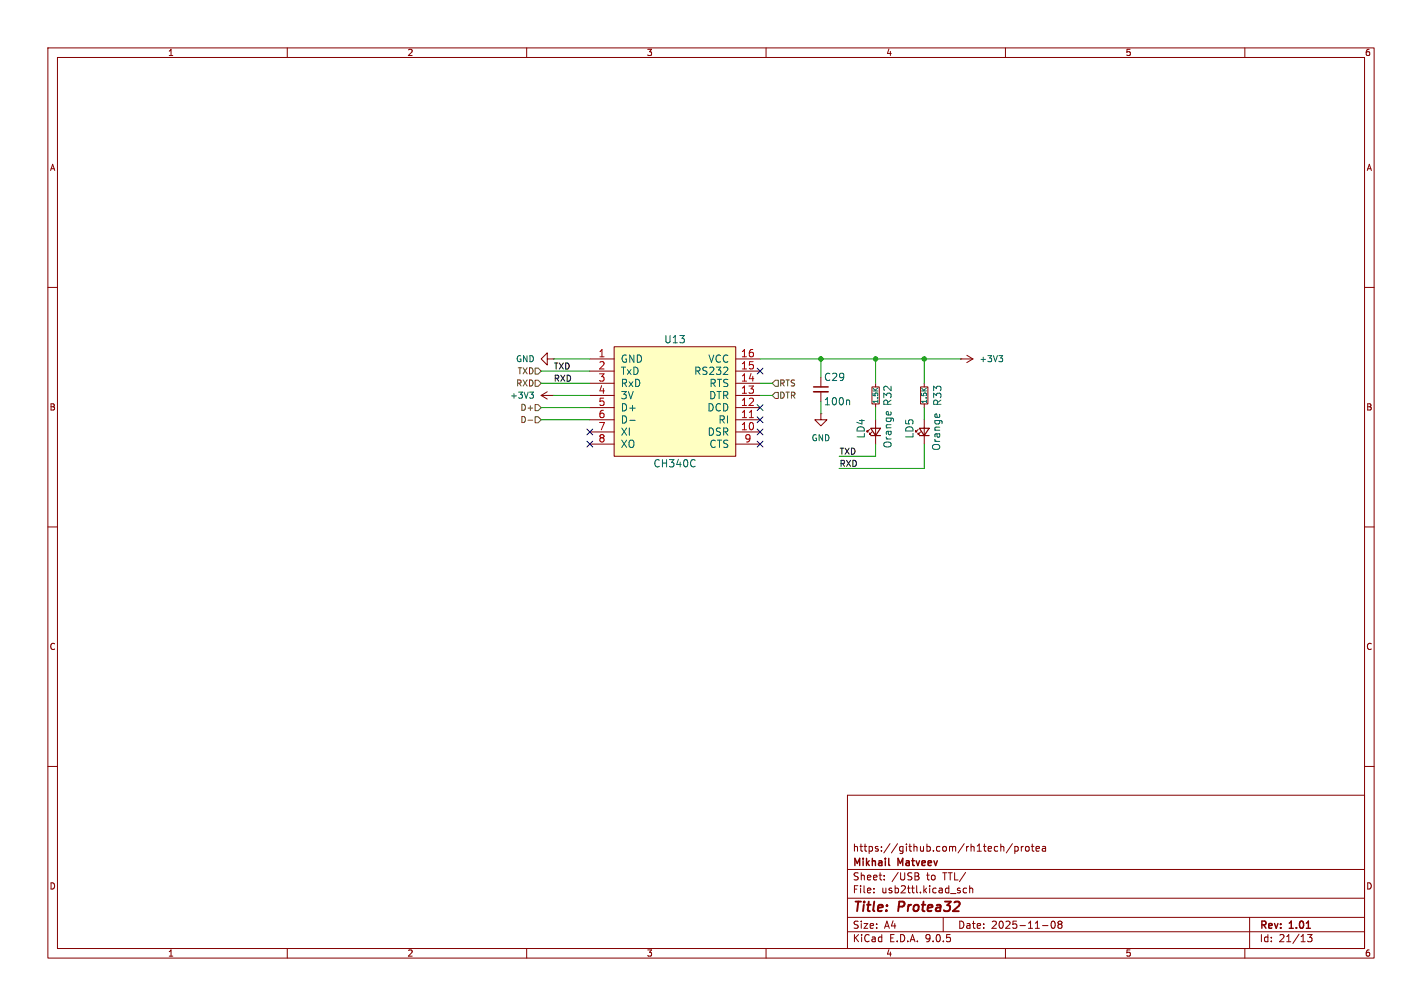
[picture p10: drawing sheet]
<svg xmlns="http://www.w3.org/2000/svg" width="297mm" height="210mm" viewBox="0 0 297 210" stroke-linecap="round" stroke-linejoin="round" font-family="sans-serif">
<g fill="none" stroke="#840000" stroke-width=".21">
<path d="M10 10h277v190h-277zM12 12h273v186h-273zM60 10v2M110 10v2M160 10v2M210 10v2M260 10v2M10 60h2M114.3 74.9v-1.2l-1.3 1.2 1.3 1.3v-1.3h1.3M115.6 74.9h.1M200.7 74.9h.1M200.7 74.9h2.5"/>
<path d="M201.9 74.2l1.3 .7M203.2 74.9l-1.3 .8M285 60h2M181.6 89.7l-.5 .5v-.3v.3h.3M182.1 90.2l-.5 .5v-.3v.3h.3M182.9 87.6v5.1M192.3 80.8h1.5v3.5h-1.5zM193 80v.8M193 84.3v.8M10 110h2M285 110h2M10 160h2"/>
<path d="M177 166h108v32h-108zM209.1 176.8h.5l.1 .9M211.5 176.1l-1.3 2M212 176.8l.4-.1 .3 .3-.2 .6h-.5M212 176.7v1.5M213.3 176.7v1M213.7 176.7l-.4 .3M214.2 176.8l.3-.1 .4 .1 .1 .6-.2 .2-.3 .1-.3-.1zM215.4 176.7h.6M215.6 176.2v1.3l.4 .2M216.4 177.2l.7-.1-.1-.3-.4-.1-.2 .2 .1 .7h.5M217.7 176.8h.6l.1 .9"/>
<path d="M218.4 177.1h-.5l-.2 .2 .2 .4 .5-.1M285 160h2M60 198v2M110 198v2M160 198v2M177 194.5h108M177 191.5h108M177 187.5h108M177 181.5h108M182.5 186.3v.1M182.5 185.5v.1M184.7 183.6v.1"/>
<path d="M184.7 182.8v.1M191.6 182.9l.4 .3-.1 .4-.2 .1M191.7 182.3l.2 .2-.2 .3M197 191.5v3M201.9 185.5l-.4-.1-.3 .3 .1 .6h.6M202.5 185.5l.2-.1 .4 .1 .1 .9M202.5 184.9v1.5M210 198v2M217.7 193.2h1.2M219.7 192.4l.2-.1a.8 .8 0 0 1 .5 .7 .8 .8 0 0 1-.5 .8l-.2-.1-.2-.5zM221.2 192.9l-.2-.2 .2-.4 .5 .1 .1 .2-.3 .3M221.2 192.9l-.2 .3v.5l.2 .1 .5-.1 .1-.2-.1-.4-.2-.2"/>
<path d="M221.2 192.9h.3M260 198v2M261 191.5v6.5M273.1 195.1h.9l-.5 .6 .5 .1v.7l-.3 .1-.6-.1"/>
</g>
<path d="M185.6 180.5l.2 .2" fill="none" stroke="#840000" stroke-width=".3"/>
<path d="M181.9 89.4h2l-1 1.5zM181.9 90.9h2" fill="none" stroke="#840000" stroke-width=".25"/>
<path d="M208.6 74.2h.8l-.4 .5M209.2 74.7l.2 .3v.3l-.2 .2M185.2 86l.3-.1 .1 .7" fill="none" stroke="#006464" stroke-width=".21"/>
<path d="M128.3 72.4h25.4v22.9h-25.4z" fill="#ffffc2"/>
<g fill="none" stroke="#840000" stroke-width=".21">
<path d="M123.2 74.9h5.1M123.2 77.5h5.1M128.3 72.4h25.4v22.9h-25.4zM153.7 74.9h5M153.7 77.5h5M171.4 78.7v2.1M113 82.6h2.6M113 82.6l1.3 .7M114.3 81.8l-1.3 .8M115.6 82.6h.1M123.2 80h5.1M123.2 82.6h5.1"/>
<path d="M123.2 85.1h5.1M123.2 87.6h5.1M123.2 90.2h5.1M123.2 92.7h5.1M153.7 80h5M153.7 82.6h5M153.7 85.1h5M153.7 87.6h5M153.7 90.2h5M153.7 92.7h5M171.4 86.4v1.2h1.3l-1.3 1.3-1.2-1.3h1.2M171.4 86.4h.1"/>
<path d="M171.4 81.8v2M182.1 80.8h1.5v3.5h-1.5zM182.9 80v.8M182.9 84.3v.8M191.8 89.7l-.5 .5v-.3v.3h.2M192.3 90.2l-.5 .5v-.3v.3h.2M193 87.6v5.1"/>
</g>
<path d="M110.6 81.9h.8l-.4 .4M111.2 82.3l.2 .3v.3l-.2 .2M131.5 87.7h1.2M177.2 83.5l.3 .2v.8M195.3 86.5l.3-.1 .2 .7" fill="none" stroke="#006464" stroke-width=".21"/>
<path d="M156.5 87.2h.9" fill="none" stroke="#a90000" stroke-width=".21"/>
<path d="M169.9 80.8h3.1" fill="none" stroke="#840000" stroke-width=".3"/>
<path d="M169.9 81.8h3.1" fill="none" stroke="#840000" stroke-width=".33"/>
<path d="M192 89.4h2.1l-1.1 1.5zM192 90.9h2.1" fill="none" stroke="#840000" stroke-width=".25"/>
<path d="M111.8 79.4h.6l.6 .6-.6 .6h-.6zM111.8 76.8h.6l.6 .7-.6 .6h-.6zM161.9 79.4h.7v1.2h-.7l-.6-.6zM110.3 87.7h1M111.8 84.5h.6l.6 .6-.6 .6h-.6zM111.8 87h.6l.6 .6-.6 .7h-.6zM161.9 81.9h.7v1.3h-.7l-.6-.6z" fill="none" stroke="#725600" stroke-width=".21"/>
<g fill="none" stroke="#009600" stroke-width=".21">
<path d="M113 77.5h10.2M115.6 74.9h7.6M158.7 74.9h42M171.4 74.9v3.8M182.9 74.9v5.1M193 74.9v5.1M113 80h10.2M113 85.1h10.2M113 87.6h10.2M115.6 82.6h7.6M158.7 80h2.6M158.7 82.6h2.6"/>
<path d="M171.4 83.8v2.6M182.9 85.1v2.5M182.9 92.7v2.6h-7.6M193 92.7v5.1h-17.7M193 85.1v2.5"/>
</g>
<g fill="none" stroke="#000084" stroke-width=".21">
<path d="M158.1 76.9l1.3 1.2M159.4 76.9l-1.3 1.2M122.6 89.6l1.2 1.2M122.6 92.1l1.2 1.2M123.8 89.6l-1.2 1.2M123.8 92.1l-1.2 1.2M158.1 92.1l1.3 1.2M158.1 87l1.3 1.2M158.1 84.5l1.3 1.2M158.1 89.6l1.3 1.2M159.4 92.1l-1.3 1.2M159.4 87l-1.3 1.2"/>
<path d="M159.4 84.5l-1.3 1.2M159.4 89.6l-1.3 1.2"/>
</g>
<g fill="#009600" stroke="#009600" stroke-width=".21">
<circle cx="182.9" cy="74.9" r=".46"/>
<circle cx="193" cy="74.9" r=".46"/>
<circle cx="171.4" cy="74.9" r=".46"/>
</g>
<g font-size="2.8" fill="#840000">
<text x="178" y="190.9">Title:</text>
<text x="187.7" y="190.9">Protea32</text>
</g>
<g font-size="2.1" fill="#006464">
<text x="138.6" y="71.9">U13</text>
<text x="129.5" y="75.9">GND</text>
<text x="147.9" y="75.9">VCC</text>
<text x="129.5" y="78.5">TxD</text>
<text x="129.5" y="81">RxD</text>
<text x="129.5" y="83.5">3V</text>
<text x="144.9" y="78.5">RS232</text>
<text x="148" y="83.5">DTR</text>
<text x="148.1" y="81">RTS</text>
<text x="172" y="79.7">C29</text>
<text x="129.5" y="86.1">D+</text>
<text x="129.5" y="88.6">D-</text>
<text x="147.7" y="86.1">DCD</text>
<text x="150" y="88.6">RI</text>
<text x="172" y="84.8">100n</text>
<text x="186.4" y="84.8" transform="rotate(-90 186.4 84.8)">R32</text>
<text x="196.8" y="84.8" transform="rotate(-90 196.8 84.8)">R33</text>
<text x="129.5" y="91.2">XI</text>
<text x="129.5" y="93.7">XO</text>
<text x="147.7" y="91.2">DSR</text>
<text x="148.1" y="93.7">CTS</text>
<text x="180.8" y="91.6" transform="rotate(-90 180.8 91.6)">LD4</text>
<text x="186.4" y="93.7" transform="rotate(-90 186.4 93.7)">Orange</text>
<text x="191" y="91.6" transform="rotate(-90 191 91.6)">LD5</text>
<text x="196.6" y="94.2" transform="rotate(-90 196.6 94.2)">Orange</text>
<text x="136.4" y="97.8">CH340C</text>
</g>
<g font-size="2.1" fill="#a90000">
<text x="124.9" y="74.7">1</text>
<text x="124.9" y="77.2">2</text>
<text x="154.7" y="74.7">16</text>
<text x="154.7" y="77.2">15</text>
<text x="124.9" y="79.8">3</text>
<text x="124.9" y="82.3">4</text>
<text x="154.7" y="79.8">14</text>
<text x="154.7" y="82.3">13</text>
<text x="124.9" y="84.8">5</text>
<text x="124.9" y="87.4">6</text>
<text x="124.9" y="89.9">7</text>
<text x="154.7" y="84.8">12</text>
<text x="154.7" y="87.4">11</text>
<text x="154.7" y="89.9">10</text>
<text x="124.9" y="92.5">8</text>
<text x="155.4" y="92.5">9</text>
</g>
<g font-size="2.1" fill="#840000">
<text x="178" y="178">https://github.com/rh1tech/protea</text>
<text x="178" y="184">Sheet:</text>
<text x="178" y="181.2">Mikhail</text>
<text x="186.2" y="184">/USB</text>
<text x="187.6" y="181.2">Matveev</text>
<text x="193.6" y="184">to</text>
<text x="197.1" y="184">TTL/</text>
<text x="178" y="186.7">File:</text>
<text x="184.1" y="186.7">usb2ttl.kicad_sch</text>
<text x="178" y="196.9">KiCad</text>
<text x="178" y="194.1">Size:</text>
<text x="184.7" y="194.1">A4</text>
<text x="185.7" y="196.9">E.D.A.</text>
<text x="193.3" y="196.9">9.0.5</text>
<text x="200" y="194.1">Date:</text>
<text x="207" y="194.1">2025-11-08</text>
<text x="263" y="194.3">Rev:</text>
<text x="263" y="196.9">Id:</text>
<text x="267.1" y="196.9">21/13</text>
<text x="269.4" y="194.3">1.01</text>
</g>
<g font-size="1.8" fill="#840000">
<text x="35" y="11.9">1</text>
<text x="85" y="11.9">2</text>
<text x="135" y="11.9">3</text>
<text x="185" y="11.9">4</text>
<text x="235" y="11.9">5</text>
<text x="285" y="11.9">6</text>
<text x="10.3" y="35.9">A</text>
<text x="285.3" y="35.9">A</text>
<text x="10.3" y="85.9">B</text>
<text x="285.3" y="85.9">B</text>
<text x="10.3" y="135.9">C</text>
<text x="285.3" y="135.9">C</text>
<text x="10.3" y="185.9">D</text>
<text x="285.3" y="185.9">D</text>
<text x="35" y="199.9">1</text>
<text x="85" y="199.9">2</text>
<text x="135" y="199.9">3</text>
<text x="185" y="199.9">4</text>
<text x="235" y="199.9">5</text>
<text x="285" y="199.9">6</text>
</g>
<g font-size="1.8" fill="#006464">
<text x="107.7" y="75.8">GND</text>
<text x="204.5" y="75.8">+3V3</text>
<text x="106.5" y="83.4">+3V3</text>
<text x="169.4" y="92.3">GND</text>
</g>
<g font-size="1.8" fill="#0f0f0f">
<text x="115.6" y="77.2">TXD</text>
<text x="115.6" y="79.7">RXD</text>
<text x="175.3" y="95">TXD</text>
<text x="175.3" y="97.5">RXD</text>
</g>
<g font-size="1.8" fill="#725600">
<text x="107.7" y="80.9">RXD</text>
<text x="108" y="78.3">TXD</text>
<text x="162.7" y="83.4">DTR</text>
<text x="162.7" y="80.9">RTS</text>
<text x="108.6" y="86">D+</text>
<text x="108.6" y="88.5">D-</text>
</g>
<g font-size="1.4" fill="#006464">
<text x="183.6" y="84.4" transform="rotate(-90 183.6 84.4)">1.5K</text>
<text x="193.8" y="84.4" transform="rotate(-90 193.8 84.4)">1.5K</text>
</g>
</svg>
